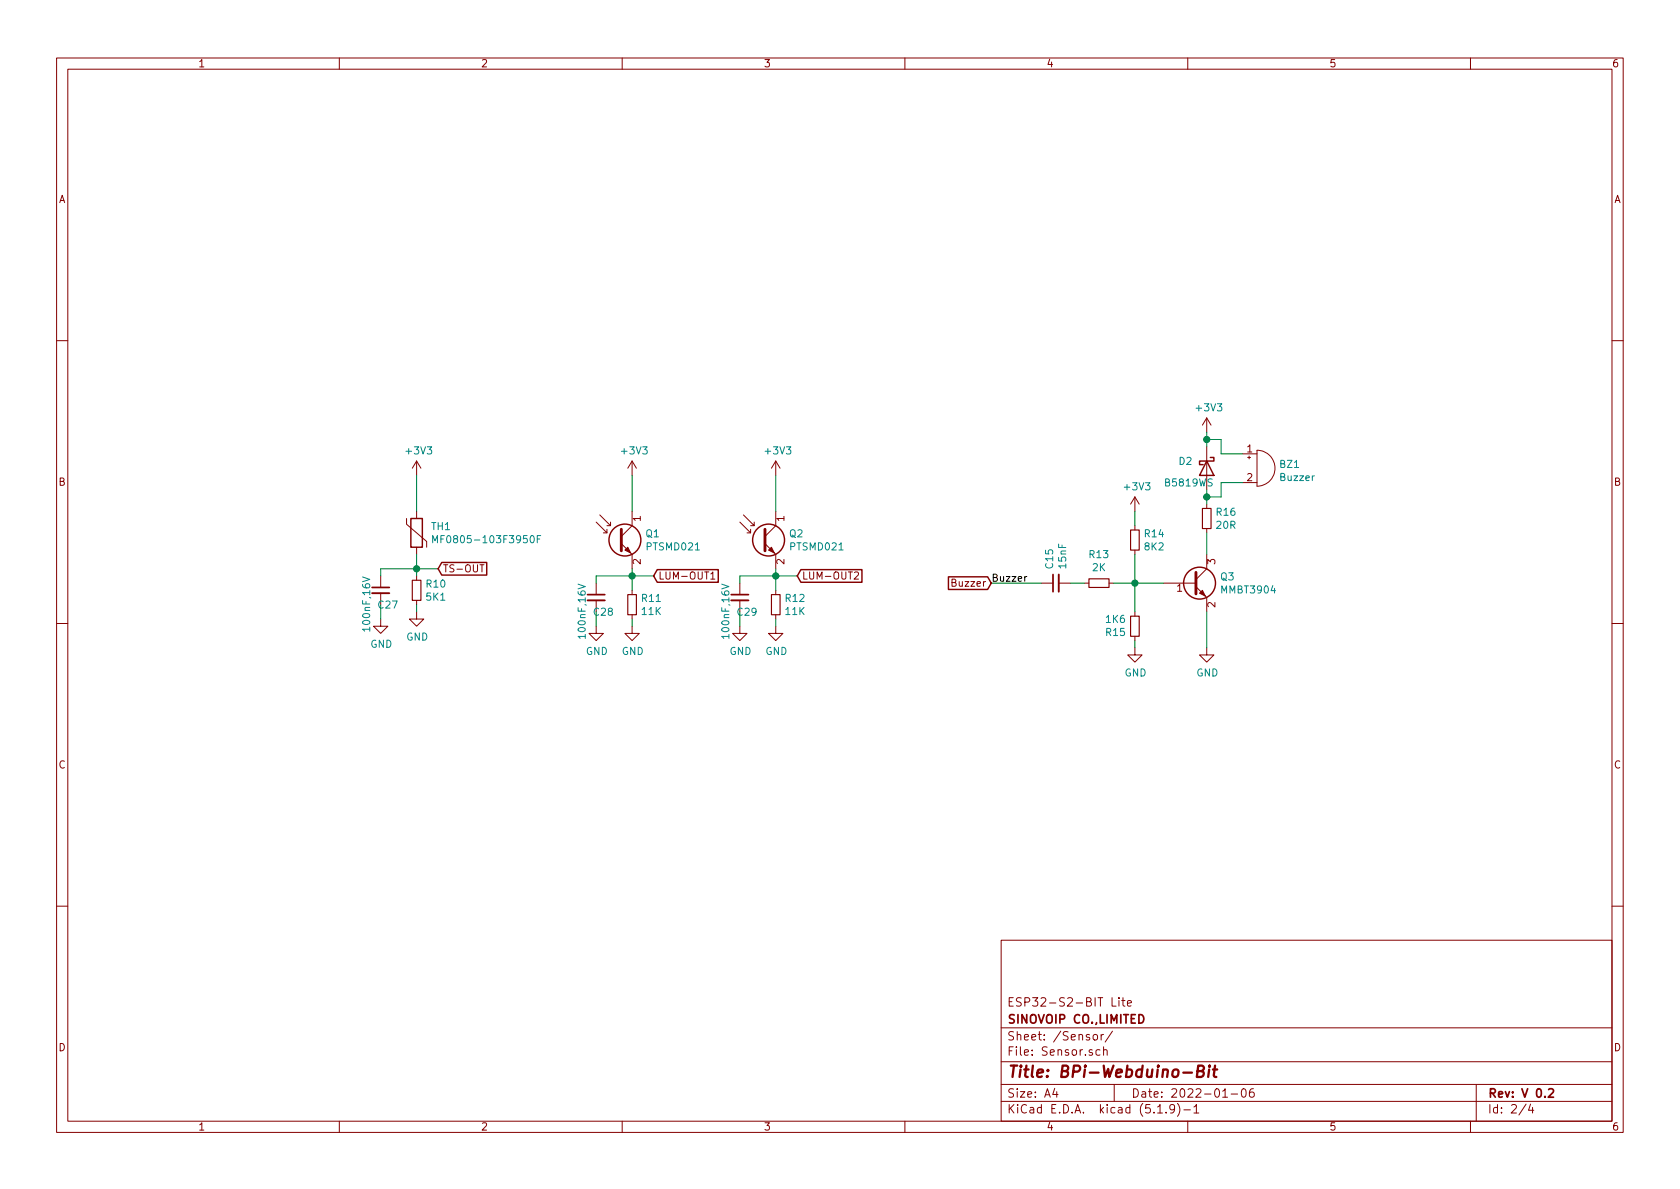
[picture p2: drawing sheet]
<svg xmlns="http://www.w3.org/2000/svg" width="297mm" height="210mm" viewBox="0 0 297 210" stroke-linecap="round" stroke-linejoin="round" font-family="sans-serif">
<g fill="none" stroke="#840000" stroke-width=".18">
<path d="M10 10.3h277v189.9h-277zM12 12.2h273v186.1h-273zM60 10.3v1.9M110 10.3v1.9M160 10.3v1.9M210 10.3v1.9M260 10.3v1.9M10 60.2h2M213.4 73.9v2.5M213.4 79v7.6M213.4 73.9l-.8 1.3M213.4 73.9l.7 1.3"/>
<path d="M222.2 79.6a3.2 3.2 0 0 1 3.2 3.2 3.2 3.2 0 0 1-3.2 3.2zM285 60.2h2M71.9 91.7v1l3.5 3.1v1M73.7 81.5v2.6M73.7 90.4v1.3M73.7 96.8v1.2M73.7 81.5l-.8 1.3M73.7 81.5l.7 1.3M84.9 99.9h.7M105.4 92.3l1.9 1.9v-.6M106 91.1l1.9 1.9v-.7M106.7 94.2h.6"/>
<path d="M107.3 93h.6M109.9 96.1l1.9 1.9v2.6M111.8 90.4v2.6l-1.9 1.9M111.8 81.5v2.6M111.8 81.5l-.8 1.3M111.8 81.5l.7 1.3M130.8 92.3l1.9 1.9v-.6M131.4 91.1l1.9 1.9v-.7M132.1 94.2h.6M132.7 93h.6M135.3 96.1l1.9 1.9v2.6M137.2 90.4v2.6l-1.9 1.9"/>
<path d="M137.2 81.5v2.6M137.2 81.5l-.8 1.3M137.2 81.5l.7 1.3M200.7 87.9l-.8 1.2M200.7 87.9v2.5M200.7 93v.7M200.7 97.3v.7M200.7 87.9l.7 1.2M213.4 89.1v.8M213.4 93.5v.7M213.4 98v2.6l-1.9 1.9M219.7 80.3h2.5"/>
<path d="M219.7 85.3h2.5M220.6 80.9h.5M220.9 80.6v.5M10 110.3h2M67.3 109.5v1.2h1.3l-1.3 1.3-1.3-1.3h1.3M67.3 101.8v2.1M67.3 104.9v2M73.7 108.2v1.3h1.2l-1.2 1.2-1.3-1.2h1.3M73.7 101.8v.8M73.7 106.2v.7M105.4 110.7v1.3h1.3l-1.3 1.3-1.3-1.3h1.3M105.4 103.1v2.1"/>
<path d="M105.4 106.2v2M111.8 110.7v1.3h1.2l-1.2 1.3-1.3-1.3h1.3M111.8 104.4v.8M111.8 108.7v.8M125.7 101.5l.3-.4v1.3M125.7 102.4h.7M130.8 110.7v1.3h1.3l-1.3 1.3-1.3-1.3h1.3M130.8 103.1v2.1M130.8 106.2v2M137.2 110.7v1.3h1.2l-1.2 1.3-1.3-1.3h1.3M137.2 104.4v.8M137.2 108.7v.8"/>
<path d="M151.1 101.3l.5-.2 .2 .4-.1 .2-.7 .7h.8M184.1 103.1h2.1M187.2 103.1h2M191.8 103.1h.7M196.1 103.1h.7M200.7 114.5v1.3h1.2l-1.2 1.3-1.3-1.3h1.3M200.7 108.2v.8M200.7 112.5v.8M205.7 103.1h5.8M211.5 103.8l1.9 1.9v2.5M213.4 114.5v1.3h1.2l-1.2 1.3-1.3-1.3h1.3M285 110.3h2"/>
<path d="M10 160.2h2M177 166.3h108v32h-108zM196.6 176.4v1.5h.7M197.8 176.4v.2M197.8 176.9v1M198.3 176.9h.6M198.6 176.4v1.3l.3 .2M199.3 177.4l.8-.1-.1-.3-.5-.1-.2 .2 .1 .7h.6M285 160.2h2M60 198.3v1.9M110 198.3v1.9M160 198.3v1.9"/>
<path d="M177 194.8h108M177 191.8h108M177 187.8h108M177 181.8h108M186.5 192.5l-.4 1h1M186.8 193v1M193.3 183.1l.2-.2 .5 .2v.7l-.2 .1-.5-.1zM194.5 185.7l-.4-.1-.3 .3v.6l.3 .1 .4-.1M194.7 182.9v1M195.1 185.7l.2-.1 .4 .1 .1 .9M195.1 182.9l-.4 .3M195.1 185.1v1.5"/>
<path d="M196.7 182.3l-1.3 2M197 191.8v3M204.7 196.8h.8M206.2 196.7v.1M207.7 196l-.1 .1a.48 .48 0 0 1-.6 .1l-.2-.2 .2-.6a.48 .48 0 0 1 .6 .1 1.27 1.27 0 0 1-.2 1.2l-.4 .1M208.2 195.1a1.71 1.71 0 0 1 0 2.3M209.3 196.3h1.2M210 198.3v1.9M211.1 195.8l.4-.5v1.5M211.1 196.8h.9M216.2 194h.8M217.7 193.5h1.1"/>
<path d="M219.6 192.7l.4-.2a.94 .94 0 0 1 0 1.5 .82 .82 0 0 1-.4-1.3zM221.6 192.5a.59 .59 0 0 0-.7 .7l.1 .7 .2 .1 .5-.1 .1-.5-.2-.2-.4-.1-.3 .3M260 198.3v1.9M261 191.8v6.5M269.8 195.2l-1.2 2M270.6 195.2l-.3 1.1h.9M271 195.8v1"/>
</g>
<path d="M65.8 103.9h3M103.9 105.2h3M129.3 105.2h3M186.2 101.6v3M201.4 179.4a.76 .76 0 0 1 .8 .8 .76 .76 0 0 1-.8 .7zM273.8 192.7l.2-.2h.4l.2 .2 .1 .3-1 1h1" fill="none" stroke="#840000" stroke-width=".3"/>
<path d="M209.2 189.7h1.5M211.7 189.4l.9-.1a.46 .46 0 0 0 .3-.5 .46 .46 0 0 0-.4-.4h-.6l-.3 2h.8a.53 .53 0 0 0 .4-.5 .53 .53 0 0 0-.4-.5M213.8 189.1l-.2 1.3M213.9 188.4l-.1 .2M214.5 189.1h.7M214.8 188.4l-.2 1.8 .1 .1 .4 .1" fill="none" stroke="#840000" stroke-width=".41"/>
<path d="M65.8 104.9h3M103.9 106.2h3M129.3 106.2h3M187.2 101.6v3" fill="none" stroke="#840000" stroke-width=".33"/>
<path d="M76.5 96v-1.3l.4 .9 .4-.9v1.3M95 95.3h.4M95.6 94.7h-.6v1.3M64.1 102l1.3 .5-1.3 .4M102.2 103.3l1.3 .4-1.3 .4M127.6 103.3l1.3 .4-1.3 .4" fill="none" stroke="#008484" stroke-width=".18"/>
<g fill="none" stroke="#840000" stroke-width=".25">
<path d="M72.6 91.7h2.1v5.1h-2.1zM78.1 99.5h8v2.2h-8l-.6-1.1zM213.4 81.5l1.2 2.6h-2.5zM214 80.9h.6v.6h-2.5v.7h.6M116.2 100.7h10.8v2.3h-10.8l-.6-1.2zM141.6 100.7h10.8v2.3h-10.8l-.6-1.2zM167.7 102h6.9l.7 1.1-.7 1.1h-6.9z"/>
<circle cx="110.5" cy="95.5" r="2.82"/>
<circle cx="135.9" cy="95.5" r="2.82"/>
<circle cx="212.1" cy="103.1" r="2.82"/>
</g>
<path d="M199.9 93.7h1.5v3.6h-1.5zM212.6 89.9h1.5v3.6h-1.5zM72.9 102.6h1.5v3.6h-1.5zM111 105.2h1.5v3.5h-1.5zM136.4 105.2h1.5v3.5h-1.5zM192.5 102.4h3.6v1.5h-3.6zM199.9 109h1.5v3.5h-1.5z" fill="none" stroke="#840000" stroke-width=".2"/>
<path d="M109.9 93.6v3.8M135.3 93.6v3.8M211.5 101.2v3.8" fill="none" stroke="#840000" stroke-width=".51"/>
<g fill="#840000" stroke="#840000" stroke-width=".18">
<path d="M212.1 104.9l.5-.5 .5 1z"/>
<path d="M110.5 97.3l.5-.5 .5 1z"/>
<path d="M135.9 97.3l.5-.5 .5 1z"/>
</g>
<g fill="none" stroke="#008400" stroke-width=".18">
<path d="M213.4 76.4v2.6M213.4 77.7h2.5v2.6h3.8M73.7 84.1v6.3M73.7 98v3.8M111.8 84.1v6.3M137.2 84.1v6.3M200.7 90.4v2.6M200.7 98v10.2M213.4 86.6v2.5M213.4 94.2v3.8M219.7 85.3h-3.8v2.6h-2.5M67.3 106.9v2.6"/>
<path d="M73.7 106.9v1.3M77.5 100.6h-10.2v1.2M105.4 108.2v2.5M111.8 100.6v3.8M111.8 109.5v1.2M115.6 101.8h-10.2v1.3M130.8 108.2v2.5M137.2 100.6v3.8M137.2 109.5v1.2M141 101.8h-10.2v1.3M175.3 103.1h8.8M189.2 103.1h2.6"/>
<path d="M196.8 103.1h8.9M200.7 113.3v1.2M213.4 108.2v6.3"/>
</g>
<path d="M181.6 101.9l-.4 .3" fill="none" stroke="#000" stroke-width=".18"/>
<g fill="#008400" stroke="#008400" stroke-width=".25">
<circle cx="111.8" cy="101.8" r=".51"/>
<circle cx="213.4" cy="77.7" r=".51"/>
<circle cx="213.4" cy="87.9" r=".51"/>
<circle cx="200.7" cy="103.1" r=".51"/>
<circle cx="137.2" cy="101.8" r=".51"/>
<circle cx="73.7" cy="100.6" r=".51"/>
</g>
<text font-size="2.8" fill="#840000" x="178" y="190.5">Title: BPi-Webduino-Bit</text>
<g font-size="2.1" fill="#840000">
<text x="178" y="178">ESP32-S2-BIT Lite</text>
<text x="178" y="184">Sheet: /Sensor/</text>
<text x="178" y="181">SINOVOIP CO.,LIMITED</text>
<text x="178" y="186.7">File: Sensor.sch</text>
<text x="178" y="196.9">KiCad E.D.A. kicad (5.1.9)-1</text>
<text x="178" y="194.1">Size: A4</text>
<text x="200" y="194.1">Date: 2022-01-06</text>
<text x="263" y="194.1">Rev: V 0.2</text>
<text x="263" y="196.9">Id: 2/4</text>
</g>
<g font-size="1.8" fill="#840000">
<text x="35" y="11.9">1</text>
<text x="85" y="11.9">2</text>
<text x="135" y="11.9">3</text>
<text x="185" y="11.9">4</text>
<text x="235" y="11.9">5</text>
<text x="285" y="11.9">6</text>
<text x="10.4" y="35.9">A</text>
<text x="285.4" y="35.9">A</text>
<text x="220.5" y="80">1</text>
<text x="10.4" y="85.9">B</text>
<text x="220.5" y="85.1">2</text>
<text x="285.4" y="85.9">B</text>
<text x="113.3" y="92.2" transform="rotate(-90 113.3 92.2)">1</text>
<text x="138.7" y="92.2" transform="rotate(-90 138.7 92.2)">1</text>
<text x="78.3" y="101.2">TS-OUT</text>
<text x="113.3" y="99.8" transform="rotate(-90 113.3 99.8)">2</text>
<text x="138.7" y="99.8" transform="rotate(-90 138.7 99.8)">2</text>
<text x="214.9" y="99.8" transform="rotate(-90 214.9 99.8)">3</text>
<text x="116.4" y="102.5">LUM-OUT1</text>
<text x="141.8" y="102.5">LUM-OUT2</text>
<text x="168.7" y="103.8">Buzzer</text>
<text x="208.1" y="104.6">1</text>
<text x="214.9" y="107.4" transform="rotate(-90 214.9 107.4)">2</text>
<text x="10.4" y="135.9">C</text>
<text x="285.4" y="135.9">C</text>
<text x="10.4" y="185.9">D</text>
<text x="285.4" y="185.9">D</text>
<text x="35" y="199.9">1</text>
<text x="85" y="199.9">2</text>
<text x="135" y="199.9">3</text>
<text x="185" y="199.9">4</text>
<text x="235" y="199.9">5</text>
<text x="285" y="199.9">6</text>
</g>
<g font-size="1.8" fill="#008484">
<text x="211.7" y="72.7">+3V3</text>
<text x="72" y="80.4">+3V3</text>
<text x="110.1" y="80.4">+3V3</text>
<text x="135.5" y="80.4">+3V3</text>
<text x="208.5" y="82.2">D2</text>
<text x="226.3" y="82.7">BZ1</text>
<text x="199" y="86.7">+3V3</text>
<text x="206.2" y="86">B5819WS</text>
<text x="226.5" y="85.1">Buzzer</text>
<text x="76.3" y="93.7">TH1</text>
<text x="114.2" y="95">Q1</text>
<text x="139.6" y="95">Q2</text>
<text x="202.4" y="95">R14</text>
<text x="215.1" y="91.2">R16</text>
<text x="215.1" y="93.5">20R</text>
<text x="78" y="96.1">MF0805-103F3950F</text>
<text x="114.5" y="97.3">PTSMD021</text>
<text x="139.9" y="97.3">PTSMD021</text>
<text x="186.2" y="100.5" transform="rotate(-90 186.2 100.5)">C15</text>
<text x="188.5" y="100.4" transform="rotate(-90 188.5 100.4)">15nF</text>
<text x="192.7" y="98.7">R13</text>
<text x="193.2" y="101">2K</text>
<text x="202.4" y="97.3">8K2</text>
<text x="67" y="107.6">C27</text>
<text x="75.4" y="103.9">R10</text>
<text x="75.4" y="106.2">5K1</text>
<text x="113.5" y="106.4">R11</text>
<text x="138.9" y="106.4">R12</text>
<text x="215.8" y="102.6">Q3</text>
<text x="216.1" y="104.9">MMBT3904</text>
<text x="65.5" y="111.3" transform="rotate(-90 65.5 111.3)">100nF,16V</text>
<text x="71.8" y="113.3">GND</text>
<text x="103.6" y="112.5" transform="rotate(-90 103.6 112.5)">100nF,16V</text>
<text x="105.1" y="108.9">C28</text>
<text x="113.5" y="108.8">11K</text>
<text x="129" y="112.5" transform="rotate(-90 129 112.5)">100nF,16V</text>
<text x="130.5" y="108.9">C29</text>
<text x="138.9" y="108.8">11K</text>
<text x="195.6" y="112.5">R15</text>
<text x="195.6" y="110.2">1K6</text>
<text x="65.5" y="114.5">GND</text>
<text x="103.6" y="115.8">GND</text>
<text x="109.9" y="115.8">GND</text>
<text x="129" y="115.8">GND</text>
<text x="135.3" y="115.8">GND</text>
<text x="198.8" y="119.6">GND</text>
<text x="211.5" y="119.6">GND</text>
</g>
<text font-size="1.8" x="175.3" y="102.9">Buzzer</text>
</svg>
